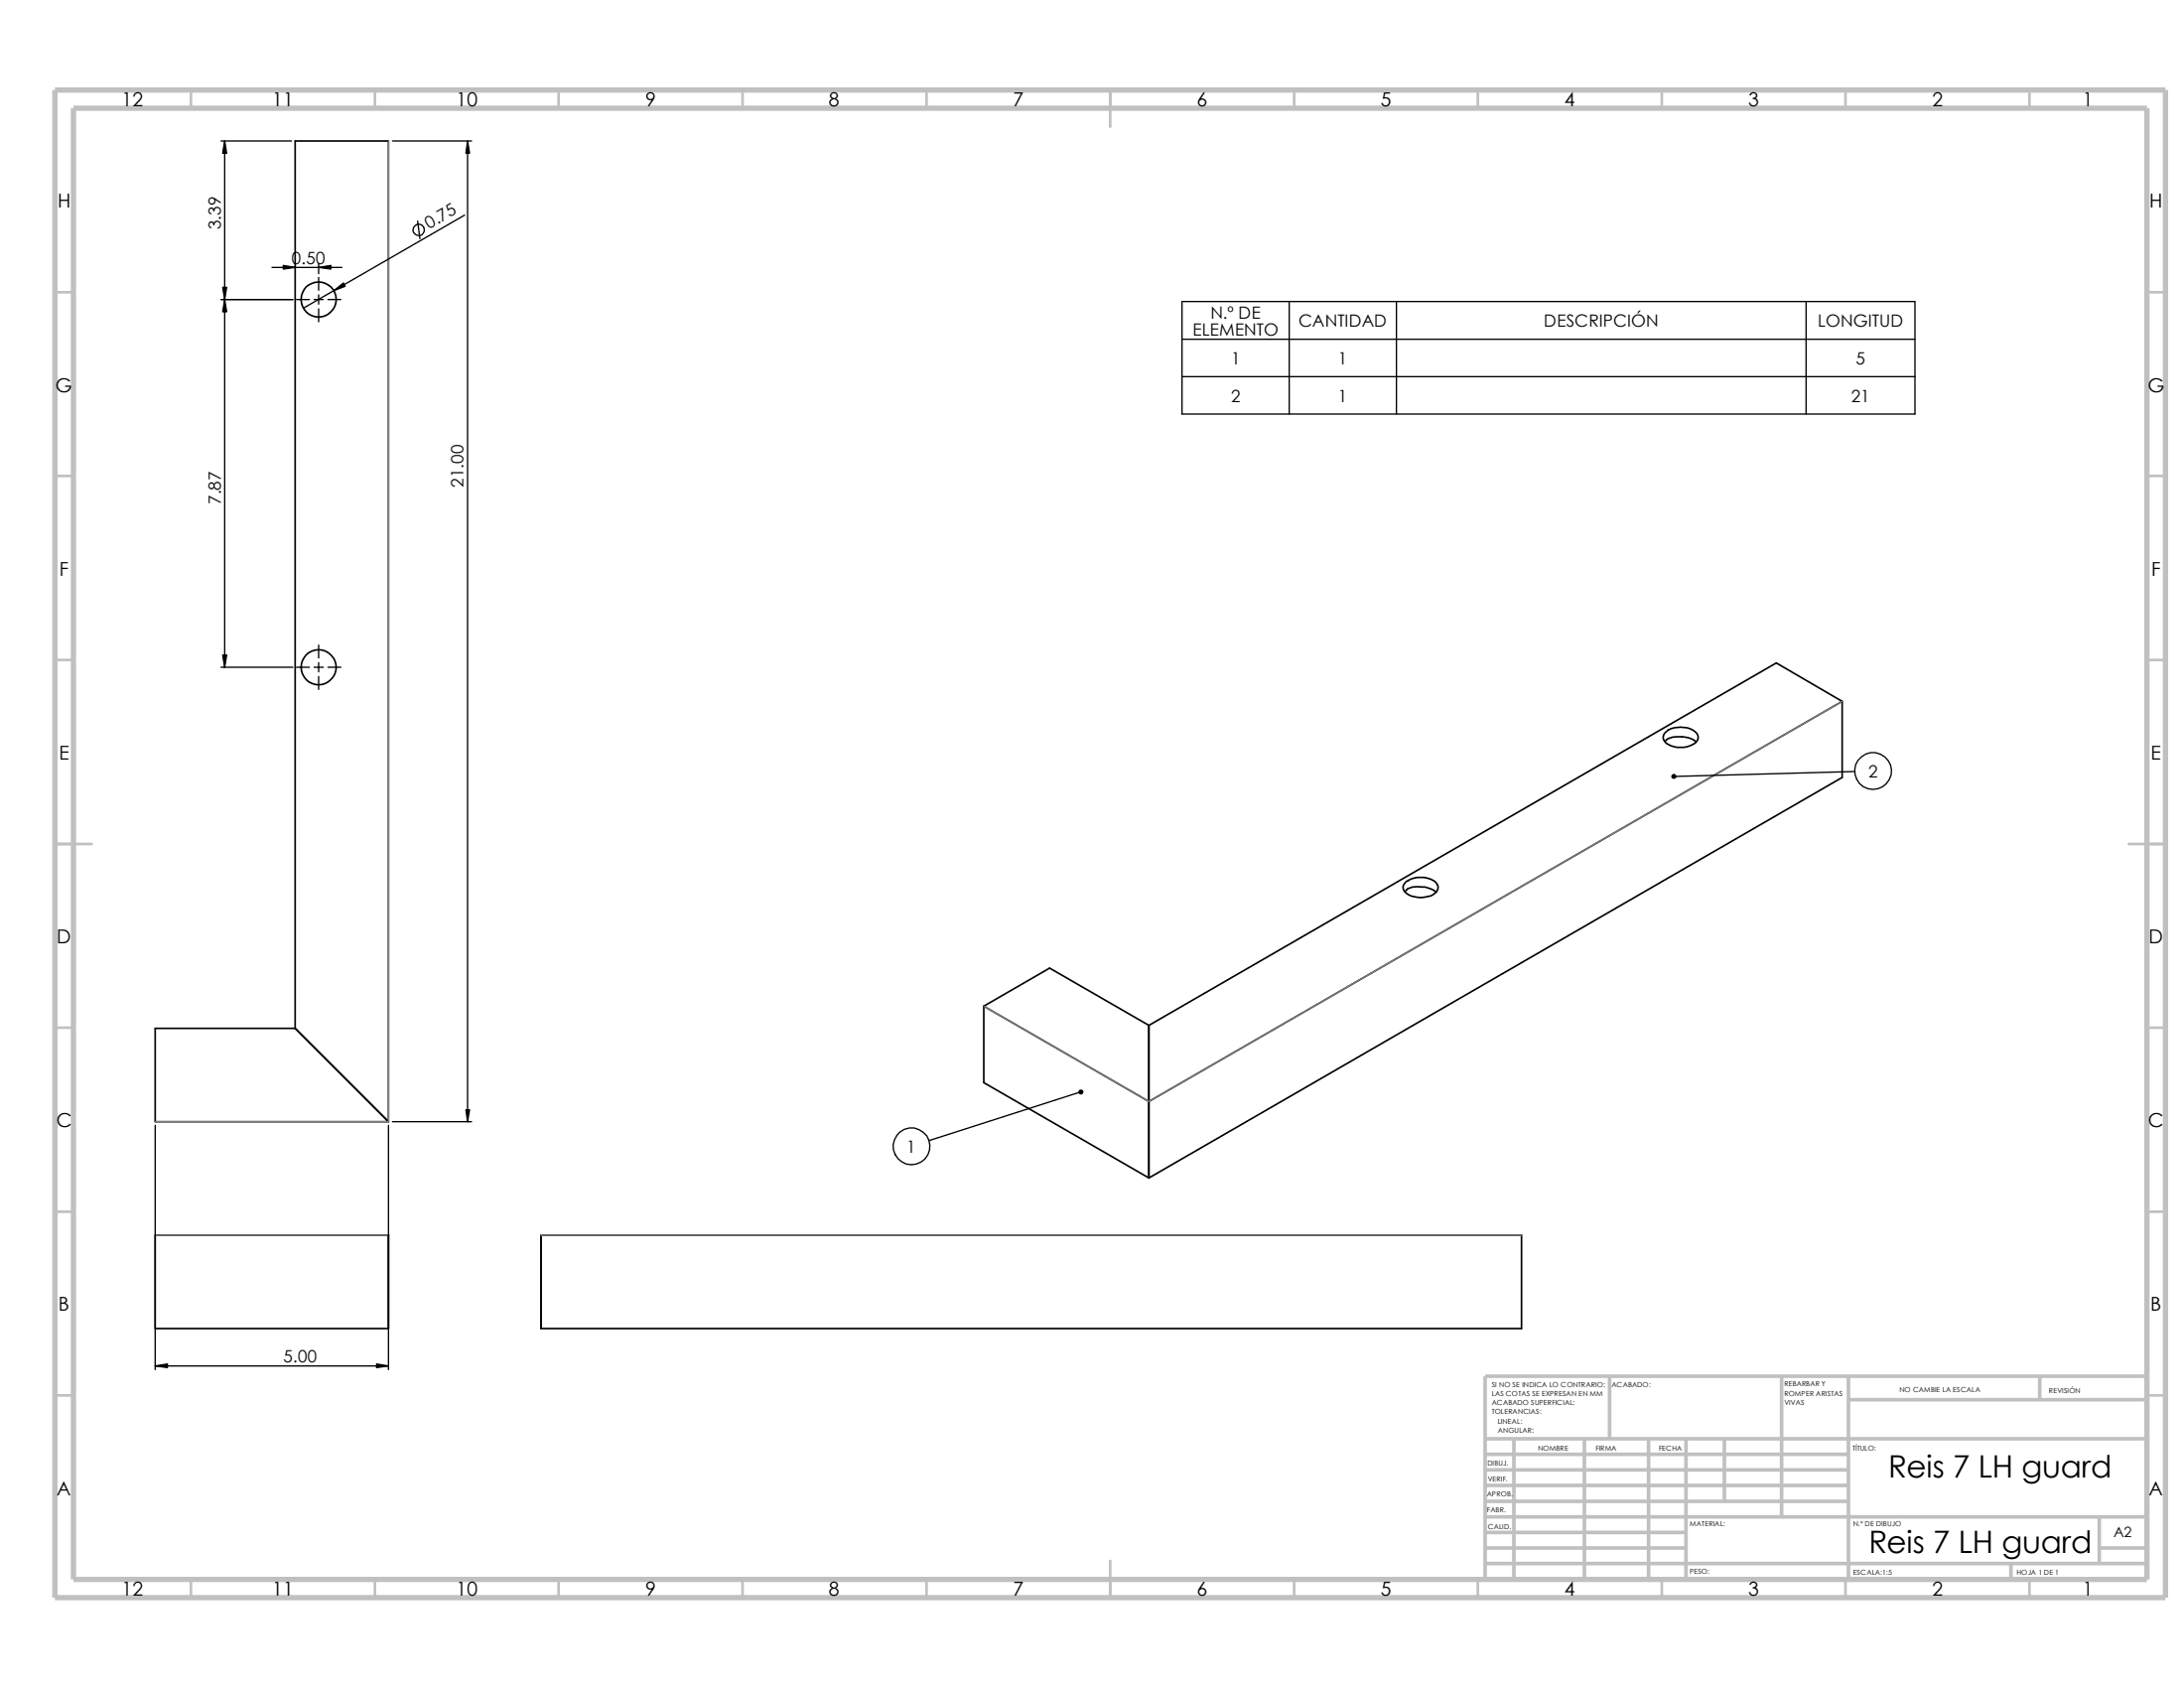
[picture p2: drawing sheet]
<svg xmlns="http://www.w3.org/2000/svg" width="279mm" height="216mm" viewBox="0 0 279 216" stroke-linecap="round" stroke-linejoin="round" font-family="sans-serif">
<g fill="none" stroke="#c0c0c0" stroke-width=".34">
<path d="M24.4 11.5v2.3M48 11.5v2.3M71.5 11.5v2.3M95 11.5v2.3M118.5 11.5v2.3M142 11.5v4.7M165.6 11.5v2.3M189.1 11.5v2.3M212.6 11.5v2.3M236.1 11.5v2.3M259.6 11.5v2.3M7 37.4h2.4"/>
<path d="M274.7 37.4h2.3M7 60.9h2.4M274.7 60.9h2.3M7 84.4h2.4M274.7 84.4h2.3M7 107.9h4.7M272.3 107.9h4.7M7 131.4h2.4M274.7 131.4h2.3M7 155h2.4M274.7 155h2.3M7 178.5h2.4"/>
<path d="M274.7 178.5h2.3M142 199.6v4.7M24.4 202v2.3M48 202v2.3M71.5 202v2.3M95 202v2.3M118.5 202v2.3M165.6 202v2.3M189.1 202v2.3M212.6 202v2.3M236.1 202v2.3M259.6 202v2.3"/>
</g>
<g fill="none" stroke="#c0c0c0" stroke-width=".47">
<path d="M205.9 176v8M227.9 176v18M236.5 179h38.2M236.5 176v26M260.9 176v3M274.7 176h-84.7v26M190 198h25.7M190 194h84.7M190 196h25.7M190 186h46.5M190 188h46.5M190 190h46.5"/>
<path d="M190 192h46.5M190 184h84.7M190 200h84.7M193.7 184v18M202.7 184v18M210.9 184v18M215.7 184v18M220.6 184v8M257.3 200v2M268.6 198h6.1M268.6 194v6"/>
</g>
<path d="M7 11.5h270v192.8h-270zM9.4 13.8h265.3v188.2h-265.3z" fill="none" stroke="#c0c0c0" stroke-width=".68" stroke-linecap="butt"/>
<g fill="none" stroke="#000" stroke-width=".21">
<path d="M212.9 93.8a3 3 0 0 1 3.3-.6 1.17 1.17 0 0 1 1 1.4 2.33 2.33 0 0 1-2.2 1 2.33 2.33 0 0 1-2.2-1v-.3zM213 94.8a2.52 2.52 0 0 1 2.1-.6 2.4 2.4 0 0 1 1.9 .7M235.7 89.7l-8.5-4.9-80.2 46.3M235.7 89.7l-88.7 51.2-21.1-12.2M235.7 89.7v9.7l-88.7 51.3M179.7 114l.4-.3a4.5 4.5 0 0 1 3.3 .2l.3 .2M179.9 112.8a3.4 3.4 0 0 1 3.7 0 .94 .94 0 0 1-.3 1.6 3.3 3.3 0 0 1-3.6-.4 .86 .86 0 0 1 .2-1.2zM37.8 131.5v-113.5h11.9v125.5M37.8 131.5l11.9 12M37.8 131.5h-17.9v12h29.8M125.9 128.7l8.4-4.9 12.7 7.3M125.9 128.7v9.8l21.1 12.2"/>
<path d="M147 131.1v19.6M19.9 158h29.8v11.9h-29.8zM69.2 158h125.4v11.9h-125.4z"/>
<circle cx="40.8" cy="38.3" r="2.24"/>
<circle cx="40.8" cy="85.3" r="2.24"/>
</g>
<path d="M49.7 18v125.5h-29.8M235.7 89.7l-88.7 51.2-21.1-12.2M19.9 158h29.8M49.7 158h.1M69.2 158h.1M69.2 158h125.4" fill="none" stroke="#808080" stroke-width=".17"/>
<g fill="none" stroke="#000" stroke-width=".17">
<path d="M28.3 18h9M28.7 18v67.3M50.2 18h10.1M59.8 18v125.5M28.3 38.3h9.2M34.8 34.2h8.9M37.9 38.3h1.7M40.2 38.3h1.2M40.8 33.7v1.3M40.8 35.5v1.6M40.8 37.7v1.2M40.8 39.5v1.6"/>
<path d="M42 38.3h1.6M53.4 28.3l.3 2.2M59.4 27.5l-20.6 11.9M151.2 38.6h93.8v14.4h-93.8zM164.9 38.6v14.4M178.6 38.6v14.4M231.1 38.6v14.4M151.2 48.2h93.8M151.2 43.4h93.8M28.3 85.3h9.2M37.9 85.3h1.7M40.2 85.3h1.2"/>
<path d="M40.8 82.5v1.7M40.8 84.8v1.1M40.8 86.5v1.7M42 85.3h1.6M237.3 98.7l-23.2 .6M138.3 139.7l-19.4 6.2M19.9 143.9v31.3M49.7 143.9v31.3M50.2 143.5h10.1M19.9 174.7h29.8"/>
<circle cx="53.6" cy="29.4" r=".72"/>
<circle cx="239.6" cy="98.6" r="2.35"/>
<circle cx="116.6" cy="146.6" r="2.36"/>
</g>
<g fill="#000" stroke="#000" stroke-width=".17">
<path d="M28.7 18l.3 1.6h-.5zM59.8 18l.3 1.6h-.5zM28.7 38.3l.3 1.6h-.5zM28.5 36.7h.5l-.3 1.6zM36.2 34l1.6 .2-1.6 .2zM40.8 34.2l1.5-.2v.4zM42.7 37.2l1.2-1 .3 .4zM28.5 83.8h.5l-.3 1.5zM59.6 141.9h.5l-.3 1.6zM19.9 174.7l1.5-.2v.4zM48.2 174.5l1.5 .2-1.5 .2z"/>
<path d="M214 99.1a.24 .24 0 0 1 .3 .1 .24 .24 0 0 1 0 .3 .24 .24 0 0 1-.4-.1v-.1h.2h-.2z" fill-rule="evenodd"/>
<path d="M138.1 139.5l.3-.1 .1 .2-.2 .1 .2-.1a.24 .24 0 0 1-.3 .3 .24 .24 0 0 1-.1-.4z" fill-rule="evenodd"/>
</g>
<g font-size="3.9">
<text x="241.6" y="189">Reis 7 LH guard</text>
<text x="239.1" y="198.6">Reis 7 LH guard</text>
</g>
<g font-size="2.5">
<text x="15.5" y="13.6">12</text>
<text x="34.8" y="13.6">11</text>
<text x="58.3" y="13.6">10</text>
<text x="82.5" y="13.6">9</text>
<text x="106" y="13.6">8</text>
<text x="129.6" y="13.6">7</text>
<text x="153.1" y="13.6">6</text>
<text x="176.6" y="13.6">5</text>
<text x="200.2" y="13.6">4</text>
<text x="223.6" y="13.6">3</text>
<text x="247.2" y="13.6">2</text>
<text x="266.4" y="13.6">1</text>
<text x="7.4" y="26.6">H</text>
<text x="275" y="26.6">H</text>
<text x="7.1" y="50.1">G</text>
<text x="274.8" y="50.1">G</text>
<text x="7.6" y="73.6">F</text>
<text x="275.2" y="73.6">F</text>
<text x="7.5" y="97.2">E</text>
<text x="275.2" y="97.2">E</text>
<text x="7.3" y="120.6">D</text>
<text x="274.9" y="120.6">D</text>
<text x="7.2" y="144.2">C</text>
<text x="274.8" y="144.2">C</text>
<text x="7.5" y="167.7">B</text>
<text x="275.1" y="167.7">B</text>
<text x="7.3" y="191.2">A</text>
<text x="274.9" y="191.2">A</text>
<text x="15.5" y="204.1">12</text>
<text x="34.8" y="204.1">11</text>
<text x="58.3" y="204.1">10</text>
<text x="82.5" y="204.1">9</text>
<text x="106" y="204.1">8</text>
<text x="129.6" y="204.1">7</text>
<text x="153.1" y="204.1">6</text>
<text x="176.6" y="204.1">5</text>
<text x="200.2" y="204.1">4</text>
<text x="223.6" y="204.1">3</text>
<text x="247.2" y="204.1">2</text>
<text x="266.4" y="204.1">1</text>
</g>
<g font-size="2.2">
<text x="28.2" y="29.4" transform="rotate(-90 28.2 29.4)">3.39</text>
<text x="54.9" y="29.3" transform="rotate(-30 54.9 29.3)">0.75</text>
<text x="37.3" y="33.8">0.50</text>
<text x="154.9" y="40.8">N.º DE</text>
<text x="166.1" y="41.8">CANTIDAD</text>
<text x="197.5" y="41.8">DESCRIPCIÓN</text>
<text x="232.6" y="41.8">LONGITUD</text>
<text x="152.6" y="42.9">ELEMENTO</text>
<text x="157.5" y="46.6">1</text>
<text x="171.2" y="46.6">1</text>
<text x="237.4" y="46.6">5</text>
<text x="157.5" y="51.4">2</text>
<text x="171.2" y="51.4">1</text>
<text x="236.8" y="51.4">21</text>
<text x="28.2" y="64.5" transform="rotate(-90 28.2 64.5)">7.87</text>
<text x="59.3" y="62.4" transform="rotate(-90 59.3 62.4)">21.00</text>
<text x="239" y="99.4">2</text>
<text x="116" y="147.4">1</text>
<text x="36.3" y="174.3">5.00</text>
</g>
<text font-size="1.8" x="270.4" y="196.6">A2</text>
<g font-size=".9">
<text x="190.8" y="177.4">SI NO SE INDICA LO CONTRARIO:</text>
<text x="190.8" y="178.6">LAS COTAS SE EXPRESAN EN MM</text>
<text x="190.8" y="179.7">ACABADO SUPERFICIAL:</text>
<text x="206.2" y="177.4">ACABADO:</text>
<text x="228.3" y="177.3">REBARBAR Y</text>
<text x="228.3" y="178.5">ROMPER ARISTAS</text>
<text x="228.3" y="179.7">VIVAS</text>
<text x="243" y="178.1">NO CAMBIE LA ESCALA</text>
<text x="262.1" y="178.1">REVISIÓN</text>
<text x="190.8" y="180.9">TOLERANCIAS:</text>
<text x="191.6" y="182.1">LINEAL:</text>
<text x="191.6" y="183.3">ANGULAR:</text>
<text x="196.8" y="185.6">NOMBRE</text>
<text x="204.1" y="185.5">FIRMA</text>
<text x="212.2" y="185.5">FECHA</text>
<text x="237" y="185.5">TÍTULO:</text>
<text x="190.2" y="191.4">APROB.</text>
<text x="190.3" y="187.5">DIBUJ.</text>
<text x="190.3" y="189.5">VERIF.</text>
<text x="190.2" y="193.5">FABR.</text>
<text x="190.3" y="195.5">CALID.</text>
<text x="216.2" y="195.2">MATERIAL:</text>
<text x="237.1" y="195.2">N.º DE DIBUJO</text>
<text x="216.2" y="201.3">PESO:</text>
<text x="237.1" y="201.4">ESCALA:1:5</text>
<text x="258" y="201.4">HOJA 1 DE 1</text>
</g>
</svg>
